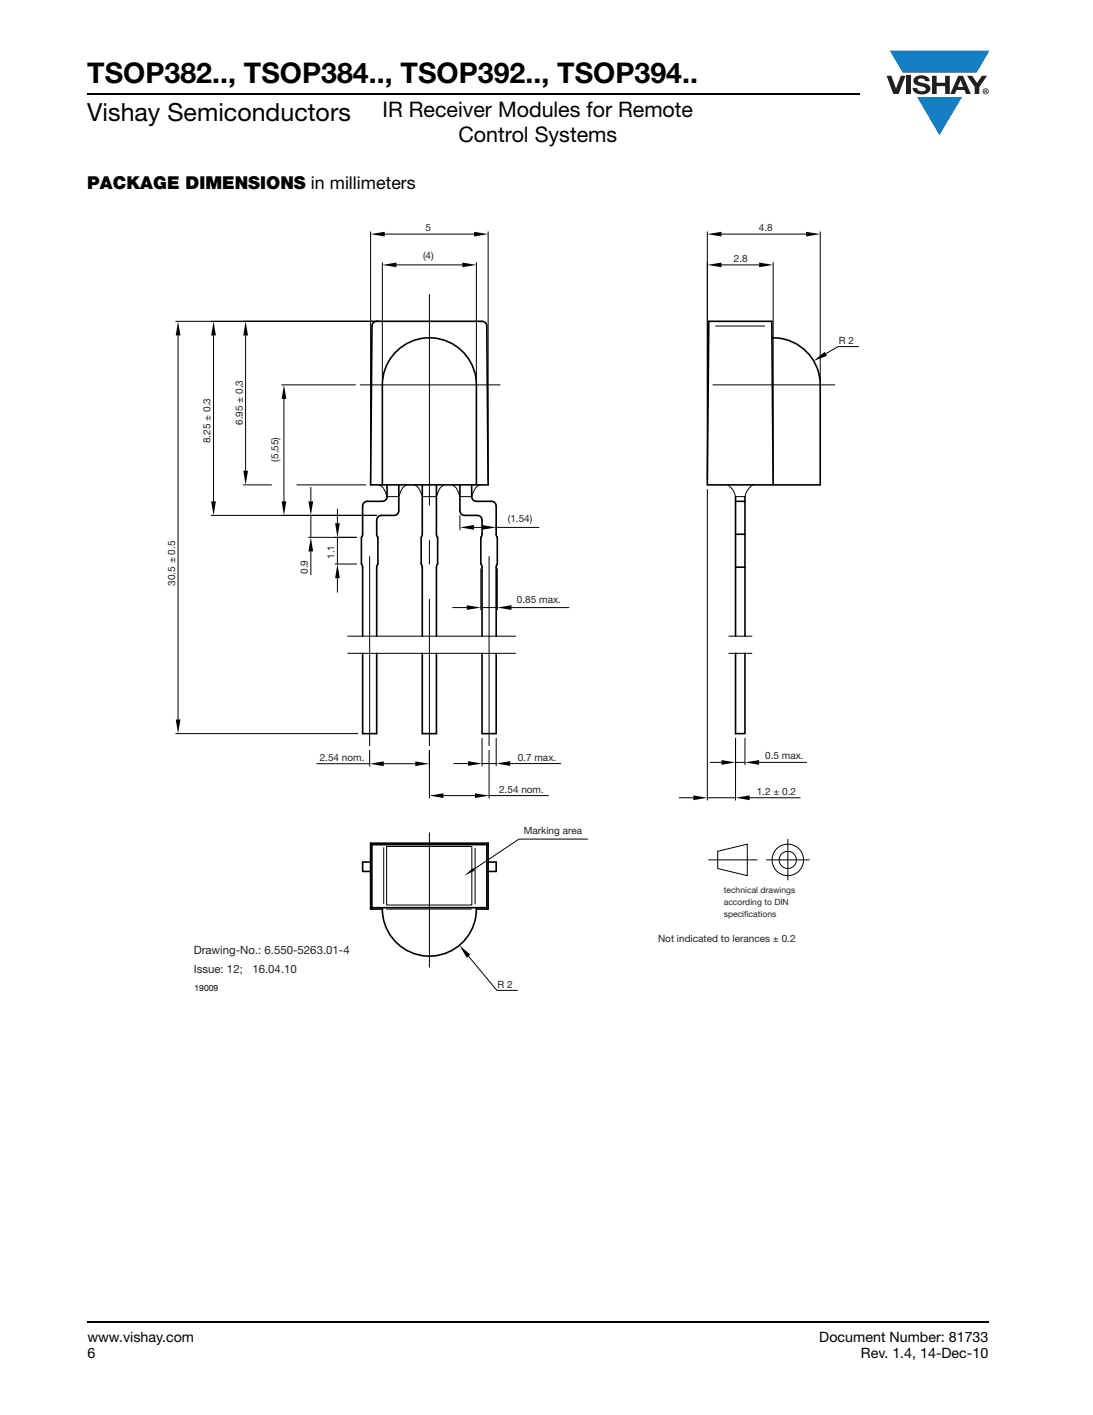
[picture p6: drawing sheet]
<svg xmlns="http://www.w3.org/2000/svg" width="216mm" height="279mm" viewBox="0 0 216 279" stroke-linecap="round" stroke-linejoin="round" font-family="sans-serif">
<g fill="#147fc3">
<path d="M175.8 10h19.7l-2.6 4.3h-1.1h-13.5z"/>
<path d="M181.2 19.2h8.8l-4.4 7.5z"/>
</g>
<g fill="#231f20">
<path d="M175.1 15h1l.9 2.5 .9-2.5h1l-1.4 3.6h-1z"/>
<path d="M179 15h.9v3.6h-.9z"/>
<path d="M180.8 15.3a2.1 2.1 0 0 1 2.7 .3l.1 .4h-.8a.79 .79 0 0 0-.7-.5 .79 .79 0 0 0-.8 .4l.2 .3 1 .2a1.08 1.08 0 0 1 1.3 1 1.08 1.08 0 0 1-1.1 1.2 1.73 1.73 0 0 1-2.4-1.2h.9a.96 .96 0 0 0 .8 .6 .96 .96 0 0 0 .9-.4 1.31 1.31 0 0 0-1.2-.6 1.03 1.03 0 0 1-1.1-.6 1.03 1.03 0 0 1 .2-1.1z"/>
<path d="M184.1 15h.9v1.3h1.7v-1.3h.9v3.6h-.9v-1.6h-1.7v1.6h-.9z"/>
<path d="M191 15h1l1 1.4 1-1.4h1l-1.6 2.2v1.4h-.9v-1.4z"/>
<path d="M189.7 15.9l.6 1.3h-1.1zM189.3 15l-1.6 3.6h.9l.4-.8h1.5l.3 .8h1l-1.6-3.6z"/>
<path d="M194.2 18a.5 .5 0 0 1 1 0 .5 .5 0 0 1-1 0zM194.1 18a.6 .6 0 0 0 1.2 0 .6 .6 0 0 0-1.2 0z"/>
<path d="M194.6 17.8h.2v.2h-.2zM194.5 17.7v.7h.1v-.3l.4 .3-.2-.3 .2-.2-.1-.2z"/>
</g>
<path d="M17.3 18.6h152.5M17.3 261h178" fill="none" stroke="#000" stroke-width=".36"/>
<path d="M33 44h136.7v152h-136.7z" fill="#fff"/>
<g fill="none" stroke="#000" stroke-width=".2">
<path d="M73.2 45.8v49M75.5 51.8v23.3M76 46.2h17.6M78.3 52.3h13M84.8 58.1v41.7M94.1 51.8v23.3M96.4 45.8v49M139.7 45.8v49M142.5 46.2h16.7M142.5 52.3h7.4M152.7 51.8v43M162 45.8v29.3"/>
<path d="M34.7 63.4h40.2M35.2 66.2v75.9M42.2 66.2v32.8M48.5 66.2v26.7M55.6 76h14.6M56.1 78.8v20.2M71.2 76h27.6M140.8 76h24.1M141.4 64.4h9.7M169.6 68.4h-4.1l-2.4 1.4M48.1 95.7h5.5M58.6 95.7h13.7"/>
<path d="M61.4 96.2v2.8M74.8 95.7a2.52 2.52 0 0 1 1.6 2.1l.1 .3h2.3l.3-.9a2.08 2.08 0 0 1 1.3-1.5M81.8 95.7a2.54 2.54 0 0 1 1.5 2.1l.1 .3h2.8l.3-.9a2.06 2.06 0 0 1 1.3-1.5M89.2 95.7a2.52 2.52 0 0 1 1.5 2.1l.1 .3h2.4l.3-.9a2.16 2.16 0 0 1 1.3-1.5M139.7 96.7v61.3M143.7 95.7l1.1 1.1 .5 1.3M145.3 98.1h1.9zM148.7 95.7l-1 1.1-.5 1.3M41.7 101.8h32.7M60.9 106.1h9.6M61.4 101.8v4.3M61.4 108.9v4.6"/>
<path d="M66.2 111.4h4.3M66.7 100.5v2.8M66.7 106.1v5.3M66.7 114.2v2.7M73 109.9v37.3M84.8 106.7v4.7M84.8 118.3v28.9M89.4 120h2.8M90.8 101.8v2.8M93.6 104.1h1.6M95 112.3v8.1M95 120h3.2"/>
<path d="M96.6 109.9v37.3M98 104.1h8.5M98 103.6v1M98.2 112.3v8.1M101 120h11.4M68.7 125.6h33.1M68.7 129h33.1M144 125.6h4.5M144 129h4.5M34.7 144.9h36M62.6 150.8h10.4M73 148.2v3.1"/>
<path d="M75.8 150.8h6.2M84.8 148.2v9.4M87.6 157.1h6.2M89.6 150.8h2.8M95.2 145.8v5.4M95.2 150.8h2.8M96.6 148.2v9.4M96.6 157.1h11.7M98 145.8v5.4M100.8 150.8h10M134.1 157.5h2.8M139.7 157.5h5.6"/>
<path d="M140.3 150.5h2.2M145.3 150.5h1.9M145.3 145.8v12.2M147.2 145.8v5.2M148.1 157.5h10M149.9 150.5h9.4M75.8 167.4v11.1M76.4 179.5h16.7M76.4 167.1h16.8v11.6h-16.8zM84.8 164.4v26.6M93.8 167.5v11M116.1 165.7h-13.6l-8.9 5.9"/>
<path d="M140 169.8h9.6M141.8 168.1l5.8-1.4v6.2l-5.8-1.4zM151.4 169.8h8.5M155.6 165.7v8M92.5 188.8l5.6 6.8h4.1"/>
<circle cx="155.6" cy="169.8" r="3.1"/>
<circle cx="155.6" cy="169.8" r="1.7"/>
</g>
<g fill="#000">
<path d="M73.2 46.2l2.8-.4v.9zM75.5 52.3l2.8-.5v1zM91.3 51.8l2.8 .5-2.8 .5zM93.6 45.8l2.8 .4-2.8 .5zM139.7 46.2l2.8-.4v.9zM139.7 52.3l2.8-.5v1zM149.9 51.8l2.8 .5-2.8 .5zM159.2 45.8l2.8 .4-2.8 .5zM35.2 63.4l.4 2.8h-.9zM42.2 63.4l.4 2.8h-.9zM48.5 63.4l.5 2.8h-.9zM56.1 76l.5 2.8h-1z"/>
<path d="M160.7 71.3l2.2-1.8 .5 .8zM41.7 99h.9l-.4 2.8zM48.1 92.9h.9l-.5 2.8zM55.6 99h1l-.5 2.8zM60.9 99h1l-.5 2.8zM61.4 106.1l.5 2.8h-1zM66.2 103.3h.9l-.4 2.8zM66.7 111.4l.4 2.8h-.9zM92.2 119.5l2.8 .5-2.8 .4zM90.9 104.1l2.7-.4v.9zM95.2 103.7l2.8 .4-2.8 .5zM98.2 120l2.8-.5v.9z"/>
<path d="M34.7 142.1h.9l-.4 2.8zM73 150.8l2.8-.5v1zM82 150.3l2.8 .5-2.8 .5zM84.8 157.1l2.8-.5v1zM92.4 150.3l2.8 .5-2.8 .4zM93.8 156.6l2.8 .5-2.8 .5zM98 150.8l2.8-.5v.9zM136.9 157.1l2.8 .4-2.8 .5zM142.5 150.1l2.8 .4-2.8 .5zM145.3 157.5l2.8-.4v.9zM147.2 150.5l2.7-.4v.9zM91.7 172.9l1.8-1.5 .3 .5z"/>
<path d="M90.7 186.6l2.2 1.9-.7 .6z"/>
</g>
<g fill="none" stroke="#000" stroke-width=".32">
<path d="M73.7 63.7l.7-.3h20.8l.5 .2 .3 .3 .2 .5 .2 31.3h-23.2l.3-31.3zM152.5 66.7a9.3 9.3 0 0 1 9.5 9.3v19.7h-22.3l.3-32.3h12.5l.2 32.3M75.5 95.7v-19.7a9.3 9.3 0 0 1 9.3-9.3 9.3 9.3 0 0 1 9.3 9.3v19.7M76.5 95.7v2.4l-.3 .6-.7 .3h-3.2l-.4 .3-.2 .4-.1 5.8-.2 .6v5.3l.2 .6M78.8 95.7v5.1l-.1 .5-.6 .4-3 .1-.4 .2-.3 .5v3l.2 .6v5.3l-.2 .6v13.6M83.4 95.7v9.8l-.2 .6v5.3l.2 .6v13.6M86.2 95.7v9.8l.2 .6v5.3l-.2 .6v13.6M90.8 95.7l.1 5.1 .1 .5 .3 .3 .5 .2h2.7l.4 .2 .3 .5v3l-.2 .6v5.3l.2 .6v13.6M93.2 95.7v2.4l.3 .6 .6 .3h3.2l.4 .3 .3 .4v5.8l.2 .6v5.3l-.2 .6v13.6M145.3 99h1.9M145.3 98.1v27.5M147.2 98.1v27.5"/>
<path d="M71.6 112v13.6M145.3 105.5h1.9M145.3 112h1.9M74.4 129v15.9h-2.8v-15.9M86.2 129v15.9h-2.8v-15.9M98 129v15.9h-2.8v-15.9M145.3 129v15.9h1.9v-15.9M73.2 170.2h-1.6v1.9h1.6M73.2 166.5v13M73.2 166.5l.3 .3M73.2 166.5h23.2l-.2 .3M73.5 179.2l-.3 .3"/>
<path d="M73.5 166.8v12.4M73.5 179.2h22.7M73.5 166.8h22.7M75.5 179.5a9.3 9.3 0 0 0 9.3 9.3 9.3 9.3 0 0 0 9.3-9.3M75.5 179.2v.3h-2.3M94.1 179.2v.3M96.2 179.2l.2 .3h-2.3M96.2 166.8v12.4M96.4 166.5v13M96.4 172.1h1.6zM96.4 170.2h1.6v1.9"/>
</g>
<text font-size="5.6" x="17.3" y="16.4">TSOP382.., TSOP384.., TSOP392.., TSOP394..</text>
<text font-size="4.9" x="17.3" y="24">Vishay Semiconductors</text>
<g font-size="4.2">
<text x="75.6" y="23.1">IR Receiver Modules for Remote</text>
<text x="90.6" y="28.1">Control Systems</text>
</g>
<text font-size="3.5" x="17.3" y="37.3">PACKAGE DIMENSIONS in millimeters</text>
<g font-size="2.8">
<text x="17.3" y="264.9">www.vishay.com</text>
<text x="17.3" y="268.1">6</text>
<text x="161.8" y="264.9">Document Number: 81733</text>
<text x="170.1" y="268.1">Rev. 1.4, 14-Dec-10</text>
</g>
<g font-size="2.3" fill="#231f20">
<text x="38.3" y="188.5">Drawing-No.: 6.550-5263.01-4</text>
<text x="38.3" y="192.1">Issue: 12;</text>
<text x="49.9" y="192.1">16.04.10</text>
</g>
<g font-size="2" fill="#231f20">
<text x="84" y="45.6">5</text>
<text x="149.9" y="45.6">4.8</text>
<text x="83.6" y="51.2">(4)</text>
<text x="145" y="51.7">2.8</text>
<text x="165.7" y="67.9">R 2</text>
<text x="47.9" y="83.9" transform="rotate(-90 47.9 83.9)">6.95 ± 0.3</text>
<text x="41.6" y="87.5" transform="rotate(-90 41.6 87.5)">8.25 ± 0.3</text>
<text x="55" y="91.2" transform="rotate(-90 55 91.2)">(5.55)</text>
<text x="100.3" y="103.1">(1.54)</text>
<text x="60.8" y="113.3" transform="rotate(-90 60.8 113.3)">0.9</text>
<text x="66.1" y="110.4" transform="rotate(-90 66.1 110.4)">1.1</text>
<text x="34.6" y="115.6" transform="rotate(-90 34.6 115.6)">30.5 ± 0.5</text>
<text x="102.1" y="119.1">0.85 max.</text>
<text x="151.1" y="150">0.5 max.</text>
<text x="63.2" y="150.2">2.54 nom.</text>
<text x="102.3" y="150.2">0.7 max.</text>
<text x="98.6" y="156.5">2.54 nom.</text>
<text x="149.5" y="156.9">1.2 ± 0.2</text>
<text x="103.5" y="164.7">Marking area</text>
<text x="130" y="186.1">Not indicated to lerances ± 0.2</text>
<text x="98.3" y="195">R 2</text>
</g>
<g font-size="1.7" fill="#231f20">
<text x="143" y="178.7">according to DIN</text>
<text x="143" y="176.3">technical drawings</text>
<text x="143" y="181">specif</text>
<text x="147" y="181">ications</text>
</g>
<text font-size="1.7" x="38.4" y="195.6">19009</text>
</svg>
